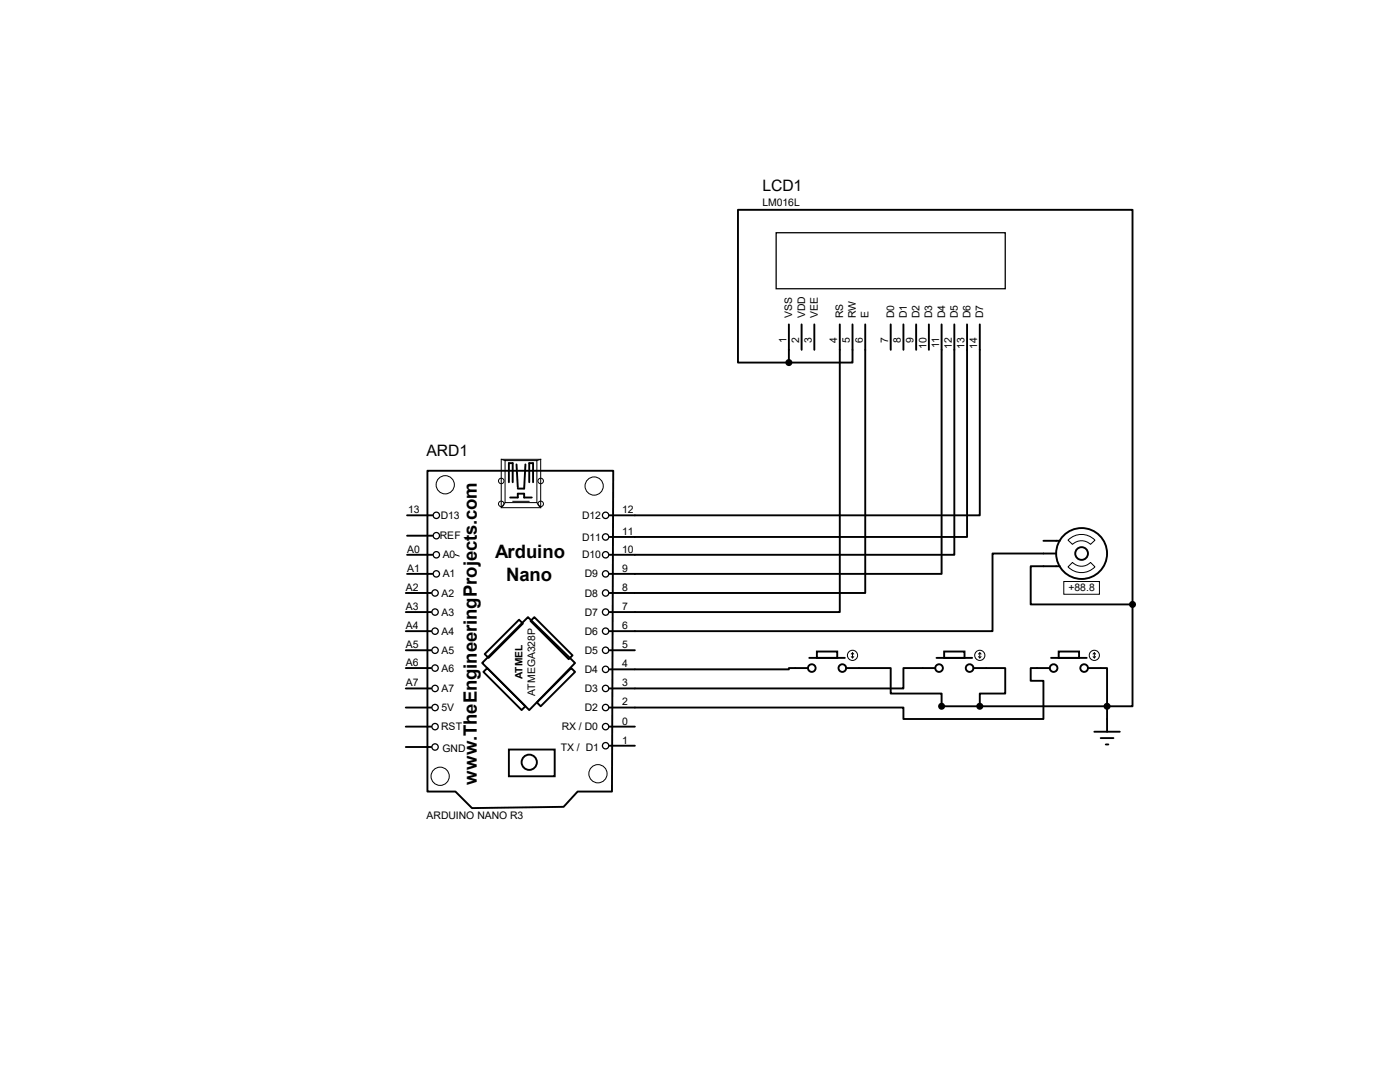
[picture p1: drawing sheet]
<svg xmlns="http://www.w3.org/2000/svg" width="279mm" height="216mm" viewBox="0 0 279 216" stroke-linecap="round" stroke-linejoin="round" font-family="sans-serif">
<g fill="none" stroke="#000" stroke-width=".38">
<path d="M157.4 72.3h-10.1v-30.4h78.7v78.7M157.4 64.7v7.6M160 64.7v5.1M162.5 64.7v5.1M167.6 64.7v57.4h-46M170.1 64.7v7.6h-12.7M172.7 64.7v53.6h-51.1M177.8 64.7v5.1M180.3 64.7v5.1M182.8 64.7v5.1M185.4 64.7v5.1M187.9 64.7v49.8h-66.3"/>
<path d="M190.5 64.7v46h-68.9M193 64.7v42.4h-71.4M195.5 64.7v38.1h-73.9M85.3 93.9h37.1l-.3 64h-6.8l-2.8 3.1-18.3 .2-3.3-3.3h-5.6zM101.6 96.2v-3.8h.7v3.8M101.8 99.3h1.5v-.8h1.3v.8h1.5M103.1 92.7l.2 4.5M104.9 92.7l-.3 4.8h-1.3M105.6 96.2v-3.8h.8v3.8M81 118.3h5.1M81.2 114.5h5.1M81.2 110.7h5.1"/>
<path d="M81.2 102.8h5.1M81.2 106.9h5.1M208.2 107.9h3.3M210.8 110.4h-12.7v15.5h-76.5M211.5 113h-5.8v7.6h20.3M81 133.3h5.1M81 137.4h5.1M81 129.8h5.1M81 125.9h5.1M81 122.1h5.1M96.2 132.3l9.2-9.2 9.4 9.2-9.2 9.4zM97.2 133.3l7.7 7.6-.8 .8-7.6-7.6z"/>
<path d="M103.6 123.7l.8 .7-6.9 6.9-.8-.8zM105.9 123.9l.7-.8 7.7 7.7-.8 .7zM121.6 129.8h5.1M161.2 133.3h-3.8v.3h-35.8M161.5 131.3h7.1M163 130h4.1v1.3h-4.1zM168.9 133.3h8.9v5.1h10.1v2.5h33M186.6 133.3h-6.3v4.1h-58.7M186.9 131.3h7.1M188.4 130h4.1v1.3h-4.1zM194.3 133.3h6.3v5.1h-5.1v2.5M209.5 133.3h-3.8v2.5h2.5v7.7h-27.9v-2.3h-58.7"/>
<path d="M209.8 131.3h7.1M211.3 130h4v1.3h-4zM217.1 133.3h3.8v7.6M226 120.6v20.3h-5.1M81 145h5.1M81 141.2h5.1M81 149.1h5.1M101.6 149.6h9.1v5.3h-9.1zM107.1 140.2l6.9-6.9 .8 .8-6.9 6.8zM121.6 145h5.1M121.6 148.8h5.1M218.4 146h5.1"/>
<path d="M219.7 147.3h2.5M220.7 148.5h.5M220.9 140.9v5.1"/>
<circle cx="215.9" cy="110.4" r="5.1"/>
<circle cx="215.9" cy="110.4" r="1.27"/>
<circle cx="162" cy="133.3" r=".76"/>
<circle cx="168.1" cy="133.3" r=".76"/>
<circle cx="187.4" cy="133.3" r=".76"/>
<circle cx="193.5" cy="133.3" r=".76"/>
<circle cx="210.3" cy="133.3" r=".76"/>
<circle cx="216.4" cy="133.3" r=".76"/>
<circle cx="105.6" cy="152.1" r="1.52"/>
</g>
<g fill="none" stroke="#000" stroke-width=".2">
<path d="M100 91.7h7.9v9.6h-7.9zM100.1 91.7l.7 .2M100.8 91.9h6.3v8.4h-6.3zM107.9 91.7l-.8 .2M90.9 110.7l.8 .3M100.8 100.3l-.8 1M102.3 100h3.3M107.1 100.3l.8 1M212.3 116h7.1v2.6h-7.1zM213.1 113.1l.9-.9a2.51 2.51 0 0 0 3.6 0l.9 .9a3.7 3.7 0 0 1-5.4 0zM213.1 107.8a3.7 3.7 0 0 1 5.4 0l-.9 .8a2.58 2.58 0 0 0-3.6 0zM169.9 131l.2 .3"/>
<path d="M170.1 130.3v1M170.1 130.3l-.2 .2M170.1 130.3l.3 .2M170.4 131l-.3 .3M195.3 131l.2 .3M195.5 130.3v1M195.5 130.3l-.2 .2M195.5 130.3l.3 .2M195.8 131l-.3 .3M218.1 131l.3 .3M218.4 130.3v1M218.4 130.3l-.3 .2"/>
<path d="M218.4 130.3l.3 .2M218.7 131l-.3 .3"/>
<circle cx="88.9" cy="96.7" r="1.82"/>
<circle cx="100" cy="96" r=".55"/>
<circle cx="107.9" cy="96" r=".55"/>
<circle cx="118.6" cy="97" r="1.82"/>
<circle cx="100" cy="100.5" r=".55"/>
<circle cx="107.9" cy="100.5" r=".55"/>
<circle cx="170.1" cy="130.8" r="1.02"/>
<circle cx="195.5" cy="130.8" r="1.02"/>
<circle cx="218.4" cy="130.8" r="1.02"/>
<circle cx="87.8" cy="154.9" r="1.82"/>
<circle cx="119.3" cy="154.4" r="1.82"/>
</g>
<g fill="none" stroke="#000" stroke-width=".25">
<path d="M154.9 46.4h45.7v11.2h-45.7z"/>
<circle cx="86.8" cy="118.3" r=".64"/>
<circle cx="87.1" cy="106.9" r=".64"/>
<circle cx="87.1" cy="102.8" r=".64"/>
<circle cx="87.1" cy="114.5" r=".64"/>
<circle cx="87.1" cy="110.7" r=".64"/>
<circle cx="120.9" cy="107.1" r=".64"/>
<circle cx="120.9" cy="114.5" r=".64"/>
<circle cx="120.9" cy="118.3" r=".64"/>
<circle cx="120.9" cy="102.8" r=".64"/>
<circle cx="120.9" cy="110.7" r=".64"/>
<circle cx="86.8" cy="129.8" r=".64"/>
<circle cx="86.8" cy="125.9" r=".64"/>
<circle cx="86.8" cy="133.3" r=".64"/>
<circle cx="86.8" cy="122.1" r=".64"/>
<circle cx="86.8" cy="137.4" r=".64"/>
<circle cx="120.9" cy="122.1" r=".64"/>
<circle cx="120.9" cy="129.8" r=".64"/>
<circle cx="120.9" cy="133.6" r=".64"/>
<circle cx="120.9" cy="125.9" r=".64"/>
<circle cx="120.9" cy="137.4" r=".64"/>
<circle cx="86.8" cy="145" r=".64"/>
<circle cx="86.8" cy="141.2" r=".64"/>
<circle cx="86.8" cy="149.1" r=".64"/>
<circle cx="120.9" cy="145" r=".64"/>
<circle cx="120.9" cy="141.2" r=".64"/>
<circle cx="120.9" cy="148.8" r=".64"/>
</g>
<g fill="#000" stroke="#000" stroke-width=".38">
<circle cx="157.4" cy="72.3" r=".51"/>
<circle cx="226" cy="120.6" r=".51"/>
<circle cx="187.9" cy="140.9" r=".51"/>
<circle cx="195.5" cy="140.9" r=".51"/>
<circle cx="220.9" cy="140.9" r=".51"/>
</g>
<g font-size="3.7">
<text x="98.8" y="111.3">Arduino</text>
<text x="101" y="115.9">Nano</text>
<text x="95.2" y="156.6" transform="rotate(-90 95.2 156.6)">www.TheEngineeringProjects.com</text>
</g>
<g font-size="3.1">
<text x="152.1" y="38.2">LCD1</text>
<text x="85.1" y="90.9">ARD1</text>
</g>
<g font-size="2.1">
<text x="152.1" y="41.1">LM016L</text>
<text x="158.1" y="63.5" transform="rotate(-90 158.1 63.5)">VSS</text>
<text x="160.7" y="63.5" transform="rotate(-90 160.7 63.5)">VDD</text>
<text x="163.2" y="63.5" transform="rotate(-90 163.2 63.5)">VEE</text>
<text x="168.3" y="63.5" transform="rotate(-90 168.3 63.5)">RS</text>
<text x="170.8" y="63.5" transform="rotate(-90 170.8 63.5)">RW</text>
<text x="173.4" y="63.5" transform="rotate(-90 173.4 63.5)">E</text>
<text x="178.4" y="63.5" transform="rotate(-90 178.4 63.5)">D0</text>
<text x="181" y="63.5" transform="rotate(-90 181 63.5)">D1</text>
<text x="183.5" y="63.5" transform="rotate(-90 183.5 63.5)">D2</text>
<text x="186.1" y="63.5" transform="rotate(-90 186.1 63.5)">D3</text>
<text x="188.6" y="63.5" transform="rotate(-90 188.6 63.5)">D4</text>
<text x="191.1" y="63.5" transform="rotate(-90 191.1 63.5)">D5</text>
<text x="193.7" y="63.5" transform="rotate(-90 193.7 63.5)">D6</text>
<text x="196.2" y="63.5" transform="rotate(-90 196.2 63.5)">D7</text>
<text x="156.9" y="68.4" transform="rotate(-90 156.9 68.4)">1</text>
<text x="159.5" y="68.4" transform="rotate(-90 159.5 68.4)">2</text>
<text x="162" y="68.4" transform="rotate(-90 162 68.4)">3</text>
<text x="167.1" y="68.4" transform="rotate(-90 167.1 68.4)">4</text>
<text x="169.6" y="68.4" transform="rotate(-90 169.6 68.4)">5</text>
<text x="172.2" y="68.4" transform="rotate(-90 172.2 68.4)">6</text>
<text x="177.3" y="68.4" transform="rotate(-90 177.3 68.4)">7</text>
<text x="179.8" y="68.4" transform="rotate(-90 179.8 68.4)">8</text>
<text x="182.3" y="68.4" transform="rotate(-90 182.3 68.4)">9</text>
<text x="184.9" y="69.6" transform="rotate(-90 184.9 69.6)">10</text>
<text x="187.4" y="69.4" transform="rotate(-90 187.4 69.4)">11</text>
<text x="190" y="69.6" transform="rotate(-90 190 69.6)">12</text>
<text x="192.5" y="69.6" transform="rotate(-90 192.5 69.6)">13</text>
<text x="195" y="69.6" transform="rotate(-90 195 69.6)">14</text>
<text x="81.4" y="102.4">13</text>
<text x="87.8" y="107.6">REF</text>
<text x="88" y="103.5">D13</text>
<text x="116.2" y="103.5">D12</text>
<text x="116.2" y="107.9">D11</text>
<text x="124.2" y="106.7">11</text>
<text x="124.2" y="102.4">12</text>
<text x="81.2" y="110.3">A0</text>
<text x="88.3" y="111.4">A0</text>
<text x="116.2" y="111.4">D10</text>
<text x="124.2" y="110.3">10</text>
<text x="81" y="117.9">A2</text>
<text x="81.2" y="114.1">A1</text>
<text x="88.1" y="119">A2</text>
<text x="88.3" y="115.2">A1</text>
<text x="116.7" y="115.2">D9</text>
<text x="116.7" y="119">D8</text>
<text x="124.2" y="117.9">8</text>
<text x="124.2" y="114.1">9</text>
<text x="213.2" y="118">+88.8</text>
<text x="81" y="125.5">A4</text>
<text x="81" y="121.7">A3</text>
<text x="88.1" y="122.9">A3</text>
<text x="116.7" y="122.9">D7</text>
<text x="124.2" y="125.5">6</text>
<text x="124.2" y="121.7">7</text>
<text x="81" y="129.3">A5</text>
<text x="88.1" y="130.5">A5</text>
<text x="88.1" y="126.7">A4</text>
<text x="116.7" y="126.7">D6</text>
<text x="116.7" y="130.5">D5</text>
<text x="124.2" y="129.3">5</text>
<text x="81" y="132.9">A6</text>
<text x="81" y="136.9">A7</text>
<text x="88.1" y="134">A6</text>
<text x="116.7" y="134.3">D4</text>
<text x="124.2" y="136.9">3</text>
<text x="124.2" y="133.1">4</text>
<text x="88.1" y="141.9">5V</text>
<text x="88.1" y="138.1">A7</text>
<text x="106.8" y="138.8" transform="rotate(-90 106.8 138.8)">ATMEGA328P</text>
<text x="116.7" y="138.1">D3</text>
<text x="116.7" y="141.9">D2</text>
<text x="124.2" y="140.8">2</text>
<text x="88.1" y="145.7">RST</text>
<text x="111.9" y="149.8">TX / D1</text>
<text x="112.1" y="145.7">RX / D0</text>
<text x="124.2" y="144.6">0</text>
<text x="124.2" y="148.4">1</text>
<text x="88.3" y="150">GND</text>
<text x="85.1" y="163.3">ARDUINO NANO R3</text>
</g>
<text font-size="2" x="104.3" y="135.5" transform="rotate(-90 104.3 135.5)">ATMEL</text>
</svg>
